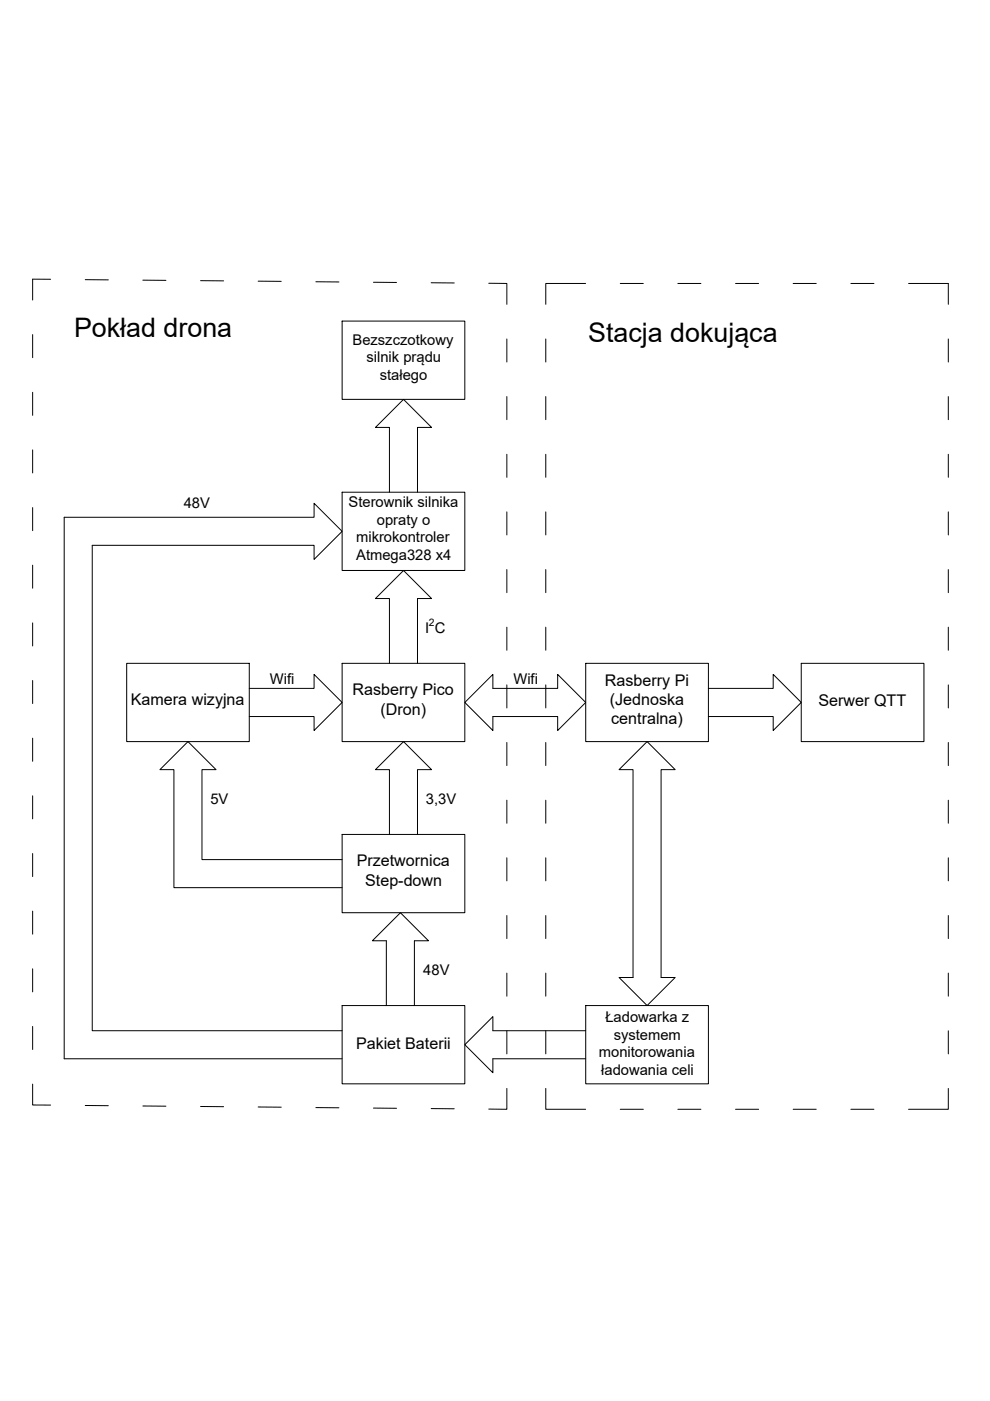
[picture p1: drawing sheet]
<svg xmlns="http://www.w3.org/2000/svg" width="210mm" height="297mm" viewBox="0 0 210 297" stroke-linecap="round" stroke-linejoin="round" font-family="sans-serif">
<!-- layer: const main -->
<g fill="none" stroke="#000" stroke-width=".21">
<path d="M72.5 68.1h26.1v16.6h-26.1zM72.5 104.4h26.1v16.6h-26.1zM82.6 104.4v-13.8h-3l6-5.9 5.9 5.9h-3v13.8M26.9 140.6h26v16.6h-26zM52.9 146h13.7v-3l5.9 5.9-5.9 6v-3h-13.7M72.5 140.6h26.1v16.6h-26.1zM82.6 140.6v-13.7h-3l6-5.9 5.9 5.9h-3v13.7M98.6 148.9l5.9-5.9v3h13.7v-3l6 5.9-6 6v-3h-13.7v3zM124.2 140.6h26v16.6h-26zM150.2 146h13.7v-3l6 5.9-6 6v-3h-13.7M169.9 140.6h26v16.6h-26zM72.5 176.9h26.1v16.6h-26.1z"/>
<path d="M82.6 176.9v-13.7h-3l6-6 5.9 6h-3v13.7M131.3 163.2l5.9-6 6 6h-3v44h3l-6 6-5.9-6h2.9v-44zM72.5 182.3h-29.7v-19.1h3l-5.9-6-6 6h3v25h35.6M72.5 213.2h26.1v16.6h-26.1zM72.5 218.5h-52.9v-102.9h47v3l5.9-5.9-5.9-6v3h-53v114.8h58.9M81.9 213.2v-13.7h-2.9l5.9-6 5.9 6h-2.9v13.7M124.2 213.2h26v16.6h-26zM124.2 218.5h-19.7v-3l-5.9 6 5.9 5.9v-2.9h19.7"/>
</g>
<!-- layer: dashdash main -->
<g fill="none" stroke="#000" stroke-width=".21">
<path d="M10.7 59.2h-3.8v4.4M18.1 59.3h4.9M30.3 59.4h4.9M42.5 59.5h4.9M54.7 59.6l4.9 .1M67 59.7l4.9 .1M79.2 59.8l4.9 .1M91.4 60h4.9M6.9 70.9v4.9M103.6 60.1h3.9v4.4M107.5 71.9v4.9M115.7 71.9v4.9"/>
<path d="M124.2 60.1h-8.5v4.4M131.5 60.1h4.9M143.7 60.1h4.9M156 60.1h4.8M168.2 60.1h4.9M180.4 60.1h4.9M192.6 60.1h8.5v4.4M201.1 71.9v4.9M6.9 83.2v4.9M6.9 95.4v4.9M107.5 84.1v4.9M107.5 96.3v4.9"/>
<path d="M115.7 84.1v4.9M115.7 96.3v4.9M201.1 84.1v4.9M201.1 96.3v4.9M6.9 107.6v4.9M6.9 119.8v4.9M107.5 108.5v4.9M115.7 108.5v4.9M201.1 108.5v4.9M6.9 132.1v4.9M107.5 120.8v4.9M107.5 133v4.9"/>
<path d="M115.7 120.8v4.9M115.7 133v4.9M201.1 120.8v4.9M201.1 133v4.9M6.9 144.3v4.9M6.9 156.5v4.9M107.5 145.2v4.9M107.5 157.4v4.9M115.7 145.2v4.9M115.7 157.4v4.9M201.1 145.2v4.9M201.1 157.4v4.9"/>
<path d="M6.9 168.7v4.9M107.5 169.7v4.8M115.7 169.7v4.8M201.1 169.7v4.8M6.9 181v4.9M6.9 193.2v4.9M107.5 181.9v4.9M107.5 194.1v4.9M115.7 181.9v4.9M115.7 194.1v4.9M201.1 181.9v4.9M201.1 194.1v4.9"/>
<path d="M6.9 205.4v4.9M6.9 217.6v4.9M107.5 206.3v4.9M107.5 218.6v4.8M115.7 206.3v4.9M115.7 218.6v4.8M201.1 206.3v4.9M201.1 218.6v4.8M6.9 229.9v4.4h3.8M18.1 234.4h4.9M30.3 234.5h4.9M42.5 234.6h4.9"/>
<path d="M54.7 234.7h4.9M67 234.8l4.9 .1M79.2 234.9l4.9 .1M91.4 235l4.9 .1M107.5 230.8v4.4l-3.9-.1M115.7 230.8v4.4h8.5M131.5 235.2h4.9M143.7 235.2h4.9M156 235.2h4.8M168.2 235.2h4.9M180.4 235.2h4.9M201.1 230.8v4.4h-8.5"/>
</g>
<g font-size="5.7">
<text x="15.7" y="71.4">Pokład drona</text>
<text x="124.7" y="72.4">Stacja dokująca</text>
</g>
<g font-size="3.4">
<text x="27.7" y="149.5">Kamera wizyjna</text>
<text x="74.8" y="147.4">Rasberry Pico</text>
<text x="128.3" y="145.4">Rasberry Pi</text>
<text x="129.3" y="149.5">(Jednoska</text>
<text x="173.5" y="149.8">Serwer QTT</text>
<text x="80.7" y="151.5">(Dron)</text>
<text x="129.6" y="153.6">centralna)</text>
<text x="75.6" y="183.7">Przetwornica</text>
<text x="77.4" y="187.8">Step-down</text>
<text x="75.5" y="222.4">Pakiet Baterii</text>
</g>
<g font-size="3.1">
<text x="74.7" y="73.1">Bezszczotkowy</text>
<text x="77.7" y="76.8">silnik prądu</text>
<text x="80.5" y="80.6">stałego</text>
<text x="38.9" y="107.7">48V</text>
<text x="73.9" y="107.5">Sterownik silnika</text>
<text x="79.9" y="111.3">opraty o</text>
<text x="75.5" y="115">mikrokontroler</text>
<text x="75.5" y="118.7">Atmega328 x4</text>
<text x="90.1" y="134.2">I C</text>
<text x="57.2" y="144.9">Wifi</text>
<text x="108.9" y="144.9">Wifi</text>
<text x="44.6" y="170.5">5V</text>
<text x="90.3" y="170.5">3,3V</text>
<text x="89.7" y="206.7">48V</text>
<text x="128.4" y="216.7">Ładowarka z</text>
<text x="130.1" y="220.4">systemem</text>
<text x="127" y="224.1">monitorowania</text>
<text x="127.5" y="227.9">ładowania celi</text>
</g>
<text font-size="2.2" x="91" y="132.8">2</text>
</svg>
